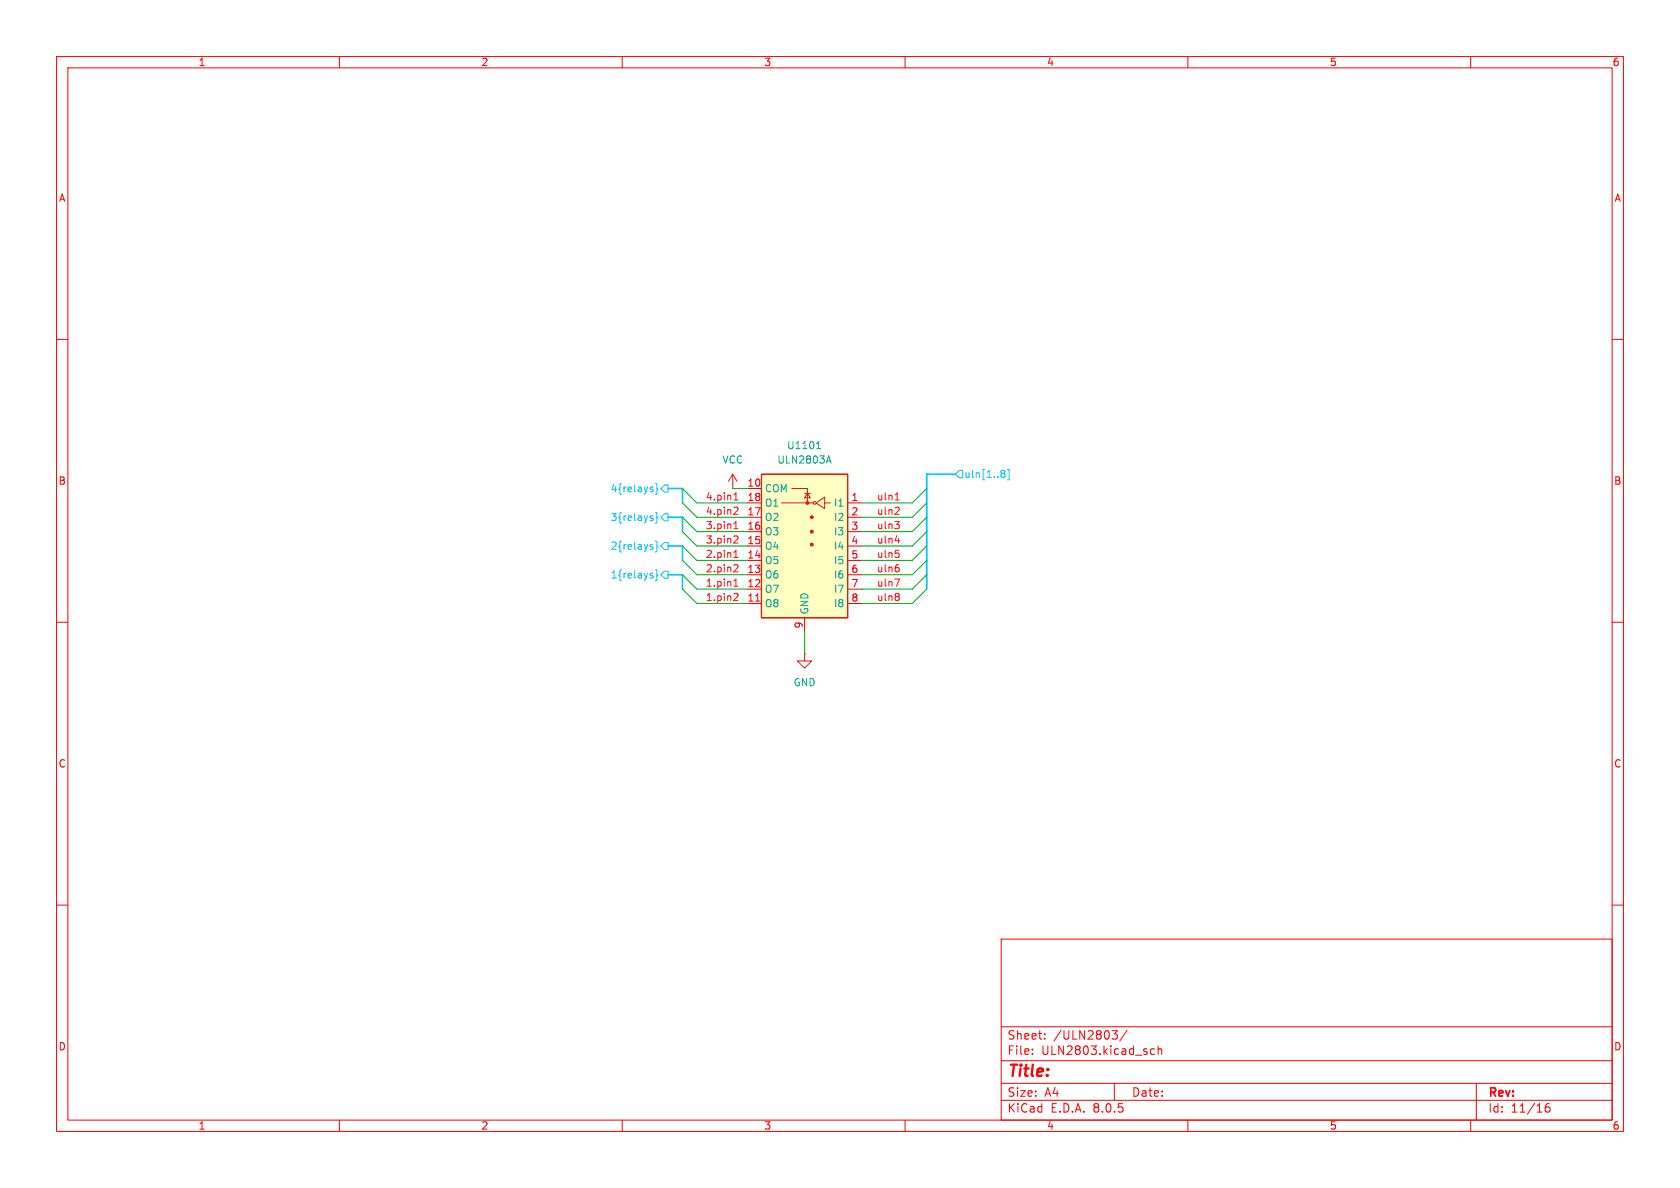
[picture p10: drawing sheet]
<svg xmlns="http://www.w3.org/2000/svg" width="297mm" height="210mm" viewBox="0 0 297 210" stroke-linecap="round" stroke-linejoin="round" font-family="sans-serif">
<g fill="none" stroke="#f90000" stroke-width=".18">
<path d="M10 10h277v190h-277zM12 12h273v186h-273zM60 10v2M110 10v2M160 10v2M210 10v2M260 10v2M10 60h2M285 60h2M10 110h2M285 110h2M10 160h2"/>
<path d="M285 160h2M177 166h108v32h-108zM60 198v2M110 198v2M160 198v2M177 194.5h108M177 191.5h108M177 187.5h108M177 181.5h108M182.5 186.3v.1M182.5 185.5v.1M184.7 183.6v.1"/>
<path d="M184.7 182.8v.1M196.6 182.2h.9l-.5 .6 .5 .1v.5l-.3 .3h-.4M197 191.5v3M199.2 182.1l-1.2 2M204.1 185.5l-.4-.1-.3 .3v.4l.1 .2h.6M204.7 185.5l.3-.1 .3 .1 .1 .9M204.7 184.9v1.5M210 198v2M260 198v2M261 191.5v6.5M273.9 195.1a.59 .59 0 0 0-.7 .6v.6l.1 .2 .4 .1 .3-.1v-.5l-.1-.3h-.4l-.3 .3"/>
</g>
<path d="M129.5 83.8l-.7 1.3M129.5 83.8v2.6M129.5 83.8l.8 1.3" fill="none" stroke="#d72100" stroke-width=".18"/>
<path d="M129.5 86.4h.1" fill="none" stroke="#df0000" stroke-width=".18"/>
<path d="M134.6 83.8h15.3v25.4h-15.3z" fill="#ffffc2"/>
<path d="M134.6 83.8h15.3v25.4h-15.3z" fill="none" stroke="#d72100" stroke-width=".25"/>
<g fill="none" stroke="#d72100" stroke-width=".18">
<path d="M138.2 88.9h5.6M140 86.4h2.7v2.5M142.2 87.2h1.1M142.7 87.2l.6 .8h-1.1zM144.3 88.9l1.5-1v2zM145.8 88.9h1M142.2 115.6v1.2h1.3l-1.3 1.3-1.2-1.3h1.2"/>
<circle cx="144" cy="88.9" r=".25"/>
</g>
<g fill="#d72100" stroke="#d72100" stroke-width=".18">
<circle cx="143.5" cy="96.3" r=".25"/>
<circle cx="143.5" cy="94" r=".25"/>
<circle cx="143.5" cy="91.4" r=".25"/>
<circle cx="142.7" cy="88.9" r=".25"/>
</g>
<g fill="none" stroke="#df0000" stroke-width=".18">
<path d="M132.1 88.9h2.5M132.1 86.4h2.5M132.1 99.1h2.5M132.1 96.5h2.5M132.1 94h2.5M132.1 91.4h2.5M149.9 88.9h2.5M149.9 99.1h2.5M149.9 96.5h2.5M149.9 94h2.5M149.9 91.4h2.5M132.1 106.7h2.5"/>
<path d="M132.1 104.1h2.5M132.1 101.6h2.5M142.2 115.6h.1M142.2 109.2v2.6M149.9 106.7h2.5M149.9 104.1h2.5M149.9 101.6h2.5"/>
</g>
<path d="M133.6 106.3h.7" fill="none" stroke="#e70000" stroke-width=".18"/>
<path d="M144.4 79.3h.7M144.5 78.4l.2-.4v1.3" fill="none" stroke="#00a0a0" stroke-width=".18"/>
<path d="M146.2 81.5h.6M146.5 80.6l.4 1.3" fill="none" stroke="#008e8e" stroke-width=".18"/>
<g fill="none" stroke="#00c8ff" stroke-width=".18">
<path d="M115.3 91.6l.2 .2-.2 .2M115.3 86.5l.2 .2-.2 .2M115.3 96.7l.2 .2-.2 .2M115.3 91.2h.1M115.3 96.3h.1M115.3 86.1l.1 .1M115.9 90.6l.2 .1v.7l.2 .1-.2 .2v.6l-.2 .2M115.9 85.5l.2 .2v.6l.2 .2-.2 .1v.6l-.2 .2M115.9 95.6l.2 .2v.6l.2 .2-.2 .2v.6l-.2 .2M117.5 90.8h.6v1.3h-.6l-.7-.7zM117.5 95.9h.6v1.3h-.6l-.7-.7zM117.5 85.7h.6v1.3h-.6l-.7-.6z"/>
<path d="M169.5 83.2h.7v1.3h-.7l-.6-.7zM177.1 83.6l.1 .1M177.1 83.2l.3-.1 .2 .2 .1 .1-.3 .3M177.2 83.7h.2M177.2 83.7h-.1M177.4 83.7l.3 .2-.1 .4-.2 .1-.3-.1M178.1 83h.3v1.8h-.3M115.3 101.8l.2 .1-.2 .3M115.3 101.3l.1 .1M115.9 100.7l.2 .2v.6l.2 .2-.2 .2v.6l-.2 .2M117.5 101h.6v1.2h-.6l-.7-.6z"/>
</g>
<g fill="none" stroke="#f70b18" stroke-width=".18">
<path d="M129.7 93.5h.8M129.7 87.5l.4-.4v1.3M129.7 92.6l.4-.4v1.3M129.7 97.6l.4-.3v1.2M129.7 88.4h.8M129.7 98.5h.8M129.9 89.7h.4l.2 .3-.8 .9h.8M129.9 94.7l.4 .1 .2 .3-.8 .9h.8M129.9 99.8l.4 .1 .2 .3-.8 .9h.8M158.2 92.2h.8l-.5 .5M158.2 88.4h.8M158.2 95.6h.8"/>
<path d="M158.3 97.3h.6M158.5 87.3l.1-.2v1.3M158.6 99.8h.3M158.7 89.7l.3 .2-.1 .3-.7 .7h.8M158.7 92.7l.3 .2v.3l-.3 .3M158.7 97.8l.3 .2v.3l-.3 .2M158.9 95.2v.8M129.7 102.7l.4-.3v1.2M129.7 103.6h.8M129.9 104.9l.4 .1 .2 .3-.8 .9h.8M158.2 102.4h.8l-.5 1.2M158.7 100.3l.3 .2v.3l-.3 .3"/>
<path d="M158.7 104.9l.3 .2-.3 .3 .3 .3v.2l-.3 .3"/>
</g>
<path d="M118.1 86.4h2.5v2.5M118.1 91.4h2.5v2.6M118.1 96.5h2.5v2.6M168.9 83.8h-5.1v20.3M118.1 101.6h2.5v2.5" fill="none" stroke="#00c8ff" stroke-width=".3"/>
<g fill="none" stroke="#00b200" stroke-width=".18">
<path d="M120.6 96.5l2.6 2.6h8.9M120.6 88.9l2.6 2.5h8.9M120.6 86.4l2.6 2.5h8.9M120.6 91.4l2.6 2.6h8.9M120.6 99.1l2.6 2.5h8.9M120.6 94l2.6 2.5h8.9M129.5 86.4h2.6M163.8 96.5l-2.5 2.6h-8.9M163.8 88.9l-2.5 2.5h-8.9M163.8 86.4l-2.5 2.5h-8.9M163.8 91.4l-2.5 2.6h-8.9M163.8 99.1l-2.5 2.5h-8.9"/>
<path d="M163.8 94l-2.5 2.5h-8.9M120.6 104.1l2.6 2.6h8.9M120.6 101.6l2.6 2.5h8.9M142.2 111.8v3.8M163.8 104.1l-2.5 2.6h-8.9M163.8 101.6l-2.5 2.5h-8.9"/>
</g>
<text font-size="2.8" fill="#f90000" x="178" y="190.9">Title:</text>
<g font-size="2.1" fill="#f90000">
<text x="178" y="184">Sheet:</text>
<text x="186.2" y="184">/ULN2803/</text>
<text x="178" y="186.7">File:</text>
<text x="184.1" y="186.7">ULN2803.kicad_sch</text>
<text x="178" y="196.9">KiCad</text>
<text x="178" y="194.1">Size:</text>
<text x="184.7" y="194.1">A4</text>
<text x="185.7" y="196.9">E.D.A.</text>
<text x="193.3" y="196.9">8.0.5</text>
<text x="200" y="194.1">Date:</text>
<text x="263" y="194.3">Rev:</text>
<text x="263" y="196.9">Id:</text>
<text x="267.1" y="196.9">11/16</text>
</g>
<g font-size="1.8" fill="#f90000">
<text x="35" y="11.9">1</text>
<text x="85" y="11.9">2</text>
<text x="135" y="11.9">3</text>
<text x="185" y="11.9">4</text>
<text x="235" y="11.9">5</text>
<text x="285" y="11.9">6</text>
<text x="10.3" y="35.9">A</text>
<text x="285.3" y="35.9">A</text>
<text x="10.3" y="85.9">B</text>
<text x="285.3" y="85.9">B</text>
<text x="10.3" y="135.9">C</text>
<text x="285.3" y="135.9">C</text>
<text x="10.3" y="185.9">D</text>
<text x="285.3" y="185.9">D</text>
<text x="35" y="199.9">1</text>
<text x="85" y="199.9">2</text>
<text x="135" y="199.9">3</text>
<text x="185" y="199.9">4</text>
<text x="235" y="199.9">5</text>
<text x="285" y="199.9">6</text>
</g>
<g font-size="1.8" fill="#008e8e">
<text x="127.6" y="82.1">VCC</text>
<text x="137.3" y="82.1">ULN2803A</text>
<text x="140.2" y="121.5">GND</text>
</g>
<g font-size="1.8" fill="#00a0a0">
<text x="139.1" y="79.6">U1101</text>
<text x="135.1" y="87.2">COM</text>
<text x="135.1" y="89.8">O1</text>
<text x="147.3" y="89.8">I1</text>
<text x="135.1" y="94.8">O3</text>
<text x="135.1" y="92.3">O2</text>
<text x="147.3" y="92.3">I2</text>
<text x="147.3" y="94.8">I3</text>
<text x="135.1" y="99.9">O5</text>
<text x="135.1" y="97.4">O4</text>
<text x="147.3" y="97.4">I4</text>
<text x="147.3" y="99.9">I5</text>
<text x="135.1" y="107.5">O8</text>
<text x="135.1" y="105">O7</text>
<text x="135.1" y="102.5">O6</text>
<text x="147.3" y="102.5">I6</text>
<text x="147.3" y="105">I7</text>
<text x="147.3" y="107.5">I8</text>
<text x="143.1" y="108.7" transform="rotate(-90 143.1 108.7)">GND</text>
</g>
<g font-size="1.8" fill="#00c8ff">
<text x="107.9" y="87.2">4{relays}</text>
<text x="170.4" y="84.7">uln[1..8]</text>
<text x="107.9" y="92.3">3{relays}</text>
<text x="107.9" y="97.4">2{relays}</text>
<text x="107.9" y="102.5">1{relays}</text>
</g>
<g font-size="1.8" fill="#f70b18">
<text x="124.7" y="88.6">4.pin1</text>
<text x="154.9" y="88.6">uln1</text>
<text x="124.7" y="93.6">3.pin1</text>
<text x="124.7" y="91.1">4.pin2</text>
<text x="154.9" y="91.1">uln2</text>
<text x="154.9" y="93.6">uln3</text>
<text x="124.7" y="101.3">2.pin2</text>
<text x="124.7" y="96.2">3.pin2</text>
<text x="124.7" y="98.7">2.pin1</text>
<text x="154.9" y="101.3">uln6</text>
<text x="154.9" y="98.7">uln5</text>
<text x="154.9" y="96.2">uln4</text>
<text x="124.7" y="106.3">1.pin2</text>
<text x="124.7" y="103.8">1.pin1</text>
<text x="154.9" y="106.3">uln8</text>
<text x="154.9" y="103.8">uln7</text>
</g>
<g font-size="1.8" fill="#e70000">
<text x="132" y="86.1">10</text>
<text x="132" y="88.6">18</text>
<text x="150.4" y="88.6">1</text>
<text x="132" y="93.7">16</text>
<text x="132" y="91.2">17</text>
<text x="150.4" y="91.2">2</text>
<text x="150.4" y="93.7">3</text>
<text x="132" y="101.3">13</text>
<text x="132" y="98.8">14</text>
<text x="132" y="96.3">15</text>
<text x="150.4" y="96.3">4</text>
<text x="150.4" y="98.8">5</text>
<text x="150.4" y="101.3">6</text>
<text x="132" y="106.4">11</text>
<text x="132" y="103.9">12</text>
<text x="150.4" y="103.9">7</text>
<text x="150.4" y="106.4">8</text>
<text x="142" y="111.2" transform="rotate(-90 142 111.2)">9</text>
</g>
</svg>
